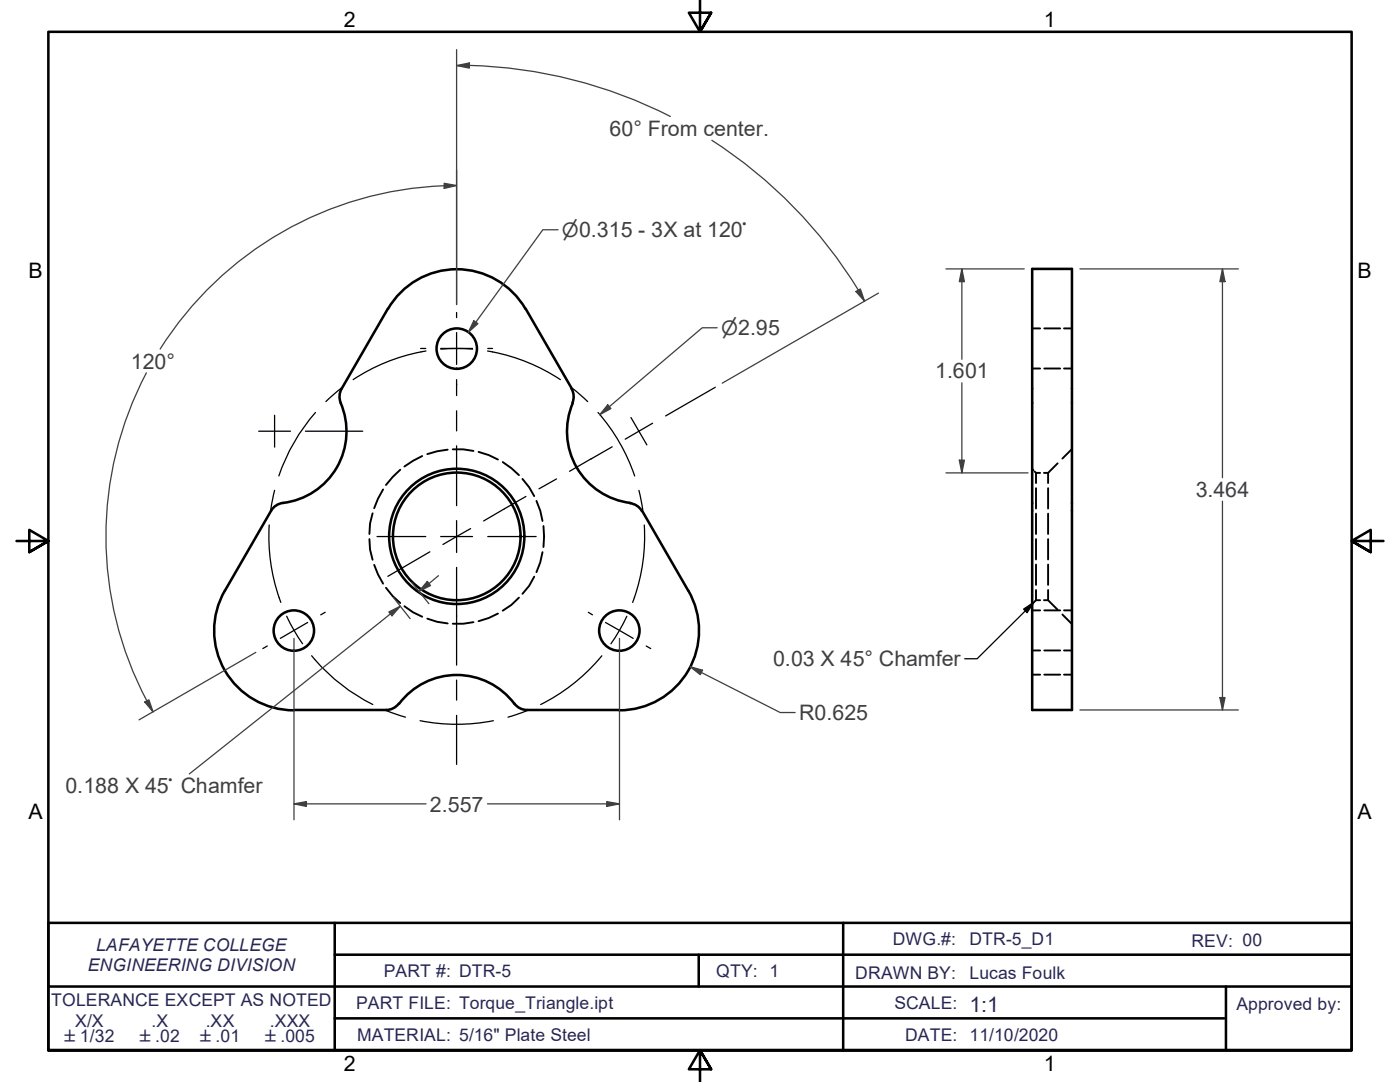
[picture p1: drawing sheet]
<svg xmlns="http://www.w3.org/2000/svg" width="279mm" height="216mm" viewBox="0 0 279 216" stroke-linecap="round" stroke-linejoin="round" font-family="sans-serif">
<!-- layer: Hidden Edges(ANSI) -->
<g fill="none" stroke="#000" stroke-width=".38">
<path d="M206 65.5h1.6M206 73.5h1.6M208.4 65.5h3.2M208.4 73.5h3.2M212.3 65.5h1.6M212.3 73.5h1.6M76.5 97.7l-1.1 1.8-.7 1.9M79.9 93.7l-1.5 1.5-1.4 1.6M84.3 91l-1.9 .9-1.7 1.2M89.3 89.7l-2.1 .3-1.9 .6M90.4 89.7h2.1l2 .3M95.5 90.2l2 .6 1.9 .9"/>
<path d="M100.3 92.2l1.7 1.2 1.6 1.4M104.3 95.6l1.3 1.6 1 1.8M107.1 99.9l.7 2 .5 2M206 93.6l.2 .3M206.5 94.1l.3 .3M206.8 94.4v2M206.8 97.4v4.1M206.8 94.4h.8M208.3 94.4h.9M209.2 97.4v4.1M211.1 92.5l-1.9 1.9v2M213.9 89.6l-1.9 1.9"/>
<path d="M73.7 107.6l.2 2.1 .5 2M74.4 102.4l-.5 2.1-.2 2.1M74.7 112.7l.7 1.9 1.1 1.9M77 117.3l1.4 1.6 1.5 1.4M103.6 119.3l-1.6 1.4-1.7 1.2M106.6 115.1l-1 1.8-1.3 1.6M108.3 110.2l-.5 2-.7 2M108.5 105l.1 2.1-.1 2.1M206.8 102.5v4.1M206.8 107.6v4M206.8 112.6v4.1M206.8 117.7v2.1"/>
<path d="M206.8 119.8l-.3 .2M206.8 119.8h.8M208.3 119.8h.9M209.2 102.5v4.1M209.2 107.6v4M209.2 112.6v4.1M209.2 117.7v2.1M209.2 119.8l1.9 1.9M80.7 121l1.7 1.2 1.9 .9M85.3 123.4l1.9 .7 2.1 .3M94.5 124.1l-2 .4h-2.1M99.4 122.4l-1.9 .9-2 .7"/>
<path d="M206 134.6h1.6M206 121.8h1.6M206 129.8h1.6M206.2 120.3l-.2 .2M208.4 134.6h3.2M208.4 121.8h3.2M208.4 129.8h3.2M212 122.6l1.9 1.9M212.3 134.6h1.6M212.3 121.8h1.6M212.3 129.8h1.6"/>
</g>
<!-- layer: Visible Edges(ANSI) -->
<g fill="none" stroke="#000" stroke-width=".51">
<path d="M206 53.7h7.9v88h-7.9zM77.4 61.6l-9.2 15.9a3.8 3.8 0 0 0 .2 4 14.4 14.4 0 0 1-12.4 19 3.2 3.2 0 0 0-1.9 1.4l-9.2 16M77.4 61.6a15.8 15.8 0 0 1 27.5 0M104.9 61.6l9.2 15.9M114.1 77.6l.4 1.4-.3 1.4M114.3 80.4a14.4 14.4 0 0 0 11.5 20M44.9 117.9a15.9 15.9 0 0 0 13.7 23.8M125.8 100.4l1.3 .5 1 1.1M128.1 101.9l9.3 16M137.4 117.9a15.9 15.9 0 0 1-13.8 23.8M58.7 141.7h18.4M79.6 140.4l-1.1 .9-1.4 .4"/>
<path d="M79.6 140.4a14.4 14.4 0 0 1 23.1 0M102.7 140.4l1.1 .9 1.4 .4M105.2 141.7h18.4"/>
<circle cx="91.2" cy="69.6" r="4"/>
<circle cx="91.2" cy="107" r="13.5"/>
<circle cx="91.2" cy="107" r="12.7"/>
<circle cx="58.6" cy="125.8" r="4"/>
<circle cx="123.6" cy="125.8" r="4"/>
</g>
<!-- layer: Border_0 -->
<path d="M139.7 0v6.3l-2.2-3.8h4.4l-2.2 3.8 2.2-3.8M3.3 107.9h6.4l-3.9-2.2v4.5l3.9-2.3-3.9 2.3M276.1 107.9h-6.4l3.9-2.2v4.5l-3.9-2.3 3.9 2.3M9.7 209.5v-203.2h260v203.2h-260h260M141.9 213.4l-2.2-3.9 2.2 3.9h-4.4l2.2-3.9v6.4" fill="none" stroke="#000" stroke-width=".51"/>
<!-- layer: Sketch Geometry(ANSI) -->
<path d="M9.7 196.8h260M9.7 184.1h260v25.4h-260zM66.8 190.5h202.9M66.8 184.1v25.4M139.4 190.5v6.3M168.3 184.1v25.4M244.7 196.8v12.7M66.8 203.2h177.5" fill="none" stroke="#000" stroke-width=".51"/>
<!-- layer: Center Mark(ANSI) -->
<path d="M83.9 69.5h1.1M87.9 69.5h6.4M97.3 69.5h1M75.2 107.1h9.8M87.9 107.1h6.4M97.3 107.1h9.7M53.3 128.9l-.8 .5M61.4 124.2l-5.5 3.2M64.9 122.2l-.9 .5M117.4 122.2l.8 .5M120.8 124.2l5.6 3.2M129 128.9l.9 .5" fill="none" stroke="#000" stroke-width=".25"/>
<!-- layer: Centerline(ANSI) -->
<g fill="none" stroke="#000" stroke-width=".25">
<path d="M68 77.5l-3 2.6M85 70a37.5 37.5 0 0 0-14.5 5.7M88 69.7l3.2-.2 3.1 .2M97.3 70a37.5 37.5 0 0 1 14.5 5.8M114.3 77.5l3 2.6M54.8 97.8l-.8 4M63 82.3a37.5 37.5 0 0 0-7.4 12.7M119.3 82.3a37.5 37.5 0 0 1 7.4 12.7M127.5 97.9l.8 3.9M53.7 104.8a37.5 37.5 0 0 0 2.3 15.4M128.6 104.8a37.5 37.5 0 0 1-2.3 15.4M57.2 123l1.5 2.8 1.7 2.7"/>
<path d="M62.2 130.8a37.5 37.5 0 0 0 12.2 9.8M120.1 130.9a37.5 37.5 0 0 1-12.2 9.7M125.1 123l-1.5 2.8-1.7 2.7M77.1 141.8l3.8 1.3M83.8 143.8a37.5 37.5 0 0 0 14.7 0M105.2 141.8l-3.8 1.3"/>
</g>
<!-- layer: Dimensions(ANSI) -->
<path d="M91.1 37l-2.5 .1" fill="none" stroke="#3f3f3f" stroke-width=".25"/>
<path d="M88.6 36.6l2.5 .4-2.5 .6z" fill-rule="evenodd" fill="#3f3f3f"/>
<path d="M88.6 36.6l2.5 .4-2.5 .6zM29.3 139.9l1.2 2.1" fill="none" stroke="#3f3f3f" stroke-width=".25"/>
<path d="M28.9 140.1l.8-.5 .8 2.4z" fill-rule="evenodd" fill="#3f3f3f"/>
<path d="M88.7 37.1a70 70 0 0 0-56.7 32.5M91.1 33.8v27M29.2 74.4a70 70 0 0 0 .1 65.4M51.1 130.2l-23.4 13.4M28.9 140.1l.8-.5 .8 2.4zM58.7 160.4h2.5" fill="none" stroke="#3f3f3f" stroke-width=".25"/>
<path d="M58.7 160.4l2.5-.4v.9z" fill-rule="evenodd" fill="#3f3f3f"/>
<path d="M58.7 160.4l2.5-.4v.9zM121.1 160.4h2.5" fill="none" stroke="#3f3f3f" stroke-width=".25"/>
<path d="M121.1 160l2.5 .4-2.5 .5z" fill-rule="evenodd" fill="#3f3f3f"/>
<path d="M94.9 64.3l-1.4 2M58.7 127.4v36.2M123.6 127.4v36.2M121.1 160l2.5 .4-2.5 .5zM61.2 160.4h23.8M97.3 160.4h23.8" fill="none" stroke="#3f3f3f" stroke-width=".25"/>
<path d="M94.6 64l.8 .6-1.9 1.7z" fill-rule="evenodd" fill="#3f3f3f"/>
<path d="M111.4 45.8h-3.1l-13.4 18.5M94.6 64l.8 .6-1.9 1.7zM121.6 81.2l-1.9 1.5" fill="none" stroke="#3f3f3f" stroke-width=".25"/>
<path d="M121.3 80.8l.6 .7-2.2 1.2z" fill-rule="evenodd" fill="#3f3f3f"/>
<path d="M244 53.7v2.5M143.1 65.4h-3l-18.5 15.8M121.3 80.8l.6 .7-2.2 1.2z" fill="none" stroke="#3f3f3f" stroke-width=".25"/>
<path d="M244 53.7l.5 2.5h-1z" fill-rule="evenodd" fill="#3f3f3f"/>
<path d="M244 53.7l.5 2.5h-1zM244 139.2v2.5" fill="none" stroke="#3f3f3f" stroke-width=".25"/>
<path d="M243.5 139.2h1l-.5 2.5z" fill-rule="evenodd" fill="#3f3f3f"/>
<path d="M91.1 13.1h2.6M215.5 53.7h31.6M244 56.2v39.1M244 100v39.2M243.5 139.2h1l-.5 2.5zM215.5 141.7h31.6" fill="none" stroke="#3f3f3f" stroke-width=".25"/>
<!-- layer: Center Mark(ANSI) -->
<path d="M54.8 82.9v3.1h-3.2M58 86h-3.2v3.2M61 86h11.4M125.9 83.3l3.2 5.5" fill="none" stroke="#000" stroke-width=".25"/>
<!-- layer: Centerline(ANSI) -->
<g fill="none" stroke="#000" stroke-width=".25">
<path d="M91.1 62.4v1M91.1 66.4v6.3M91.1 75.8v3.1M142.7 77.3l-9.9 5.7M91.1 82v4M91.1 89v11.9M105 99.1l-8.5 4.8M111.1 95.6l-3.5 1.9M118 91.5l-4.3 2.5M122.2 89.2l-4.2 2.4M130.2 84.5l-5.4 3.1M85.8 110.1l-8.4 4.9"/>
<path d="M91.1 103.9v6.3M91.1 113.2v19.5M93.9 105.5l-5.5 3.1M91.1 135.7v4M91.1 142.7v9.8"/>
</g>
<!-- layer: Dimensions(ANSI) -->
<path d="M91.1 13.1l2.6-.5v1z" fill-rule="evenodd" fill="#3f3f3f"/>
<path d="M91.1 13.1l2.6-.5v1zM171.3 57.9l1.2 2.2" fill="none" stroke="#3f3f3f" stroke-width=".25"/>
<path d="M170.8 58.2l.9-.5 .8 2.4z" fill-rule="evenodd" fill="#3f3f3f"/>
<path d="M91.1 9.9v50.9M93.7 13.1a94 94 0 0 1 40.1 10.1M142.1 28a94 94 0 0 1 29.2 29.9M170.8 58.2l.9-.5 .8 2.4zM175.3 58.5l-31.2 18M192 53.7v2.5" fill="none" stroke="#3f3f3f" stroke-width=".25"/>
<path d="M192 53.7l.5 2.5h-1z" fill-rule="evenodd" fill="#3f3f3f"/>
<path d="M192 53.7l.5 2.5h-1zM192 91.8v2.6" fill="none" stroke="#3f3f3f" stroke-width=".25"/>
<path d="M191.5 91.8h1l-.5 2.6z" fill-rule="evenodd" fill="#3f3f3f"/>
<path d="M188.8 53.7h15.6M192 56.2v15.5M192 76.4v15.4M188.8 94.4h16.4M191.5 91.8h1l-.5 2.6zM137.7 133l2.3 1.2" fill="none" stroke="#3f3f3f" stroke-width=".25"/>
<path d="M137.7 133l2.5 .7-.4 .9z" fill-rule="evenodd" fill="#3f3f3f"/>
<path d="M85.6 116.5l-2 1.5M137.7 133l2.5 .7-.4 .9zM140 134.2l15.7 8h3" fill="none" stroke="#3f3f3f" stroke-width=".25"/>
<!-- layer: Symbols(ANSI) -->
<path d="M204.3 121.5l2.1-1.4-1.4 2.1zM206.4 120.1l-11.4 11.3h-2.5" fill="none" stroke="#000" stroke-width=".25"/>
<path d="M204.3 121.5l2.1-1.4-1.4 2.1z" fill-rule="evenodd" fill="#000"/>
<!-- layer: Dimensions(ANSI) -->
<path d="M85.3 116l.6 .8-2.3 1.2z" fill-rule="evenodd" fill="#3f3f3f"/>
<path d="M85.3 116l.6 .8-2.3 1.2zM79.9 121l-2 1.5" fill="none" stroke="#3f3f3f" stroke-width=".25"/>
<path d="M77.6 122.1l2.3-1.1-1.7 1.9z" fill-rule="evenodd" fill="#3f3f3f"/>
<path d="M78.5 119.2l3.4 4.2M82.2 116.2l3.4 4.3M87.5 114.9l-1.9 1.6M77.6 122.1l2.3-1.1-1.7 1.9zM77.9 122.5l-40.1 31.9" fill="none" stroke="#3f3f3f" stroke-width=".25"/>
<g font-size="4.3">
<text x="68.6" y="5.3">2</text>
<text x="208.3" y="5.3">1</text>
<text x="5.7" y="55.5">B</text>
<text x="270.9" y="55.5">B</text>
<text x="5.7" y="163.4">A</text>
<text x="270.9" y="163.4">A</text>
<text x="68.6" y="213.6">2</text>
<text x="208.3" y="213.6">1</text>
</g>
<g font-size="4.3" fill="#3f3f3f">
<text x="121.7" y="27.2">60° From center.</text>
<text x="26.1" y="73.6">120°</text>
<text x="186.6" y="75.5">1.601</text>
<text x="238.6" y="99.2">3.464</text>
<text x="154.3" y="133">0.03 X 45° Chamfer</text>
<text x="159.5" y="143.7">R0.625</text>
<text x="13.1" y="158.3">0.188 X 45° Chamfer</text>
<text x="85.8" y="161.9">2.557</text>
</g>
<text font-size="4.3" fill="#262659" x="193.5" y="201.9">1:1</text>
<g font-size="3.9" fill="#3f3f3f">
<text x="112.1" y="47.3">⌀0.315 - 3X at 120°</text>
<text x="143.9" y="66.9">⌀2.95</text>
</g>
<g font-size="3.5" fill="#262659">
<text x="19.2" y="189.8">LAFAYETTE COLLEGE</text>
<text x="178.2" y="188.5">DWG.#:</text>
<text x="193.5" y="188.5">DTR-5_D1</text>
<text x="237.8" y="188.9">REV: 00</text>
<text x="17.5" y="193.7">ENGINEERING DIVISION</text>
<text x="76.6" y="195">PART #: DTR-5</text>
<text x="142.9" y="195">QTY: 1</text>
<text x="170.7" y="195.3">DRAWN BY:</text>
<text x="193.5" y="195.3">Lucas Foulk</text>
<text x="10.2" y="200.8">TOLERANCE EXCEPT AS NOTED</text>
<text x="71.1" y="201.3">PART FILE: Torque_Triangle.ipt</text>
<text x="178.5" y="201.4">SCALE:</text>
<text x="246.8" y="201.5">Approved by:</text>
<text x="15" y="204.9">X/X</text>
<text x="30.2" y="204.9">.X</text>
<text x="41.1" y="204.9">.XX</text>
<text x="53.8" y="204.9">.XXX</text>
<text x="71.2" y="207.6">MATERIAL: 5/16&quot; Plate Steel</text>
<text x="180.7" y="207.6">DATE: 11/10/2020</text>
</g>
<g font-size="3.3" fill="#262659">
<text x="12.9" y="208">±1/32</text>
<text x="27.9" y="207.9">±.02</text>
<text x="39.9" y="207.9">±.01</text>
<text x="52.9" y="207.9">±.005</text>
</g>
</svg>
